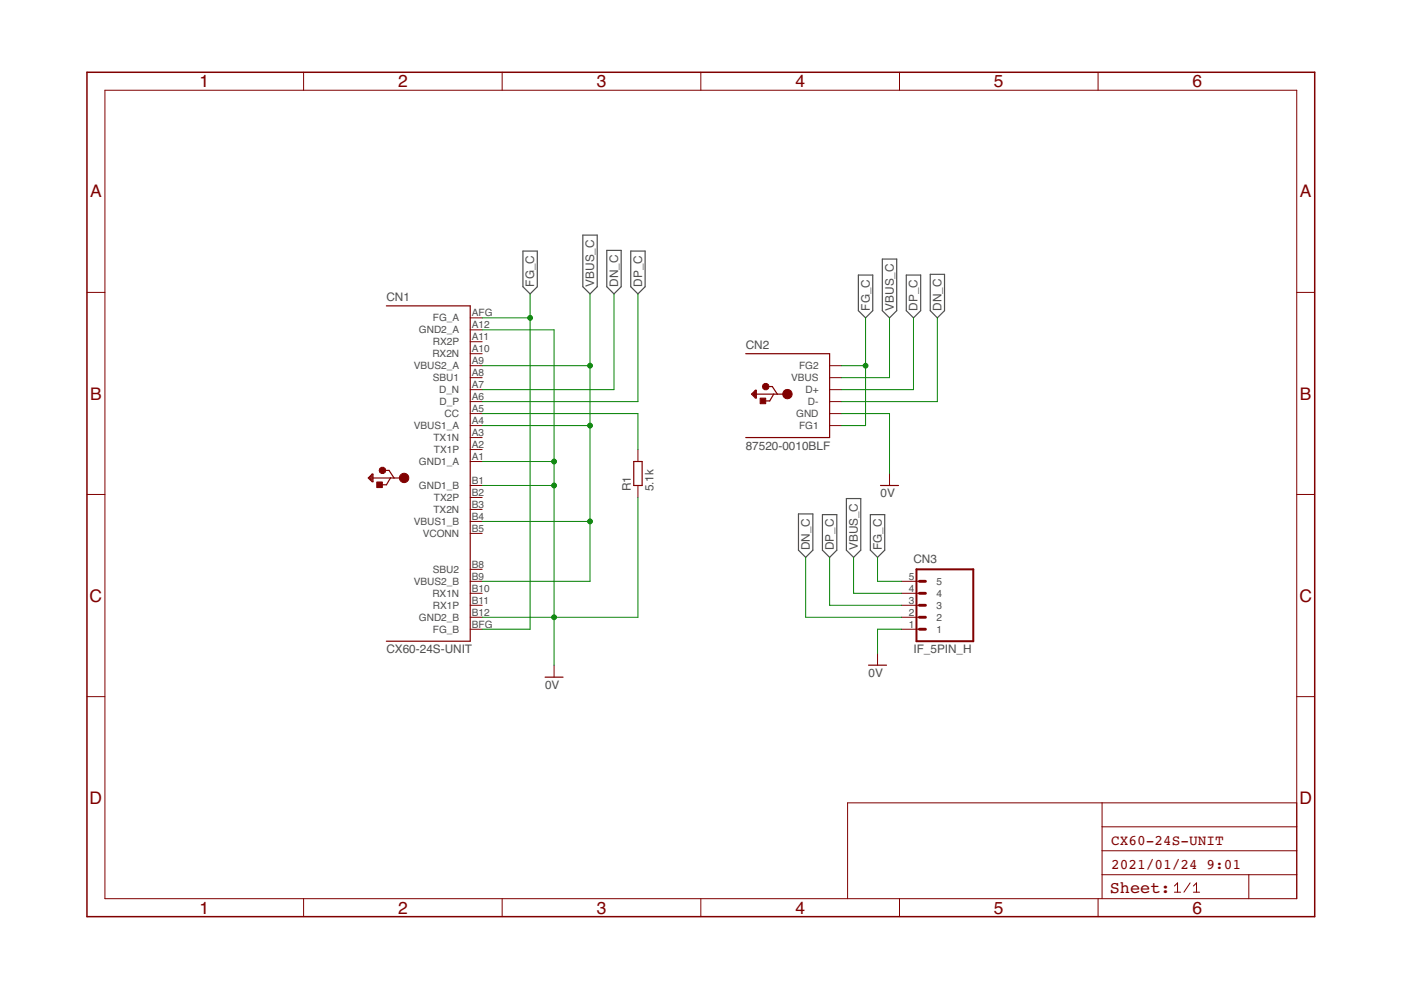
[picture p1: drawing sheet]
<?xml version="1.0" encoding="utf-8"?>
<!DOCTYPE eagle SYSTEM "eagle.dtd">
<eagle version="7.7.0">
<drawing>
<settings>
<setting alwaysvectorfont="no"/>
<setting verticaltext="up"/>
</settings>
<grid distance="0.1" unitdist="inch" unit="inch" style="lines" multiple="1" display="yes" altdistance="0.01" altunitdist="inch" altunit="inch"/>
<schematic xreflabel="%F%N/%S.%C%R" xrefpart="/%S.%C%R">
<libraries>
<library name="Generic">
<symbols>
<symbol name="A4L-LOC">
<wire x1="256.54" y1="3.81" x2="256.54" y2="8.89" width="0.1016" layer="94"/>
<wire x1="256.54" y1="8.89" x2="256.54" y2="13.97" width="0.1016" layer="94"/>
<wire x1="256.54" y1="13.97" x2="256.54" y2="19.05" width="0.1016" layer="94"/>
<wire x1="256.54" y1="19.05" x2="256.54" y2="24.13" width="0.1016" layer="94"/>
<wire x1="161.29" y1="3.81" x2="161.29" y2="24.13" width="0.1016" layer="94"/>
<wire x1="161.29" y1="24.13" x2="215.265" y2="24.13" width="0.1016" layer="94"/>
<wire x1="215.265" y1="24.13" x2="256.54" y2="24.13" width="0.1016" layer="94"/>
<wire x1="246.38" y1="3.81" x2="246.38" y2="8.89" width="0.1016" layer="94"/>
<wire x1="246.38" y1="8.89" x2="256.54" y2="8.89" width="0.1016" layer="94"/>
<wire x1="246.38" y1="8.89" x2="215.265" y2="8.89" width="0.1016" layer="94"/>
<wire x1="215.265" y1="8.89" x2="215.265" y2="3.81" width="0.1016" layer="94"/>
<wire x1="215.265" y1="8.89" x2="215.265" y2="13.97" width="0.1016" layer="94"/>
<wire x1="215.265" y1="13.97" x2="256.54" y2="13.97" width="0.1016" layer="94"/>
<wire x1="215.265" y1="13.97" x2="215.265" y2="19.05" width="0.1016" layer="94"/>
<wire x1="215.265" y1="19.05" x2="256.54" y2="19.05" width="0.1016" layer="94"/>
<wire x1="215.265" y1="19.05" x2="215.265" y2="24.13" width="0.1016" layer="94"/>
<text x="217.17" y="15.24" size="2.1844" layer="94" font="fixed">&gt;DRAWING_NAME</text>
<text x="217.17" y="10.16" size="2.1844" layer="94" font="fixed">&gt;LAST_DATE_TIME</text>
<text x="230.505" y="5.08" size="2.1844" layer="94" font="vector" ratio="9">&gt;SHEET</text>
<text x="216.916" y="4.953" size="2.54" layer="94" font="fixed">Sheet:</text>
<frame x1="0" y1="0" x2="260.35" y2="179.07" columns="6" rows="4" layer="94"/>
</symbol>
</symbols>
<devicesets>
<deviceset name="A4L-LOC" prefix="FRAME">
<gates>
<gate name="G$1" symbol="A4L-LOC" x="0" y="0"/>
</gates>
<devices>
<device name="">
<technologies>
<technology name=""/>
</technologies>
</device>
</devices>
</deviceset>
</devicesets>
</library>
<library name="Connectors">
<symbols>
<symbol name="USB_CON_MALE_C">
<wire x1="0" y1="35.56" x2="17.78" y2="35.56" width="0.254" layer="94"/>
<wire x1="17.78" y1="35.56" x2="17.78" y2="-35.56" width="0.254" layer="94"/>
<wire x1="3.76" y1="-0.94" x2="1.61" y2="-0.94" width="0.254" layer="94"/>
<wire x1="1.61" y1="-0.94" x2="0.86" y2="-0.94" width="0.254" layer="94"/>
<wire x1="-0.44" y1="0.66" x2="0.56" y2="0.66" width="0.254" layer="94"/>
<wire x1="-1.19" y1="-2.39" x2="0.01" y2="-2.39" width="0.254" layer="94"/>
<wire x1="0.01" y1="-2.39" x2="0.86" y2="-0.94" width="0.254" layer="94"/>
<wire x1="0.56" y1="0.66" x2="1.61" y2="-0.94" width="0.254" layer="94"/>
<wire x1="0.86" y1="-0.94" x2="-2.84" y2="-0.94" width="0.254" layer="94"/>
<wire x1="-2.84" y1="-0.94" x2="-2.84" y2="-1.74" width="0.254" layer="94"/>
<wire x1="-2.84" y1="-1.74" x2="-3.04" y2="-1.74" width="0.254" layer="94"/>
<wire x1="-3.04" y1="-1.74" x2="-3.84" y2="-0.94" width="0.254" layer="94"/>
<wire x1="-3.84" y1="-0.94" x2="-3.04" y2="-0.14" width="0.254" layer="94"/>
<wire x1="-3.04" y1="-1.54" x2="-3.04" y2="-0.14" width="0.254" layer="94"/>
<wire x1="-3.04" y1="-0.14" x2="-2.84" y2="-0.14" width="0.254" layer="94"/>
<wire x1="-2.84" y1="-0.14" x2="-2.84" y2="-0.94" width="0.254" layer="94"/>
<wire x1="-3.44" y1="-0.94" x2="-3.44" y2="-1.14" width="0.254" layer="94"/>
<wire x1="-3.44" y1="-1.14" x2="-3.24" y2="-1.34" width="0.254" layer="94"/>
<wire x1="-3.24" y1="-1.34" x2="-3.24" y2="-0.54" width="0.254" layer="94"/>
<wire x1="-3.24" y1="-0.54" x2="-3.64" y2="-0.94" width="0.254" layer="94"/>
<wire x1="0" y1="-35.56" x2="17.78" y2="-35.56" width="0.254" layer="94"/>
<circle x="3.76" y="-0.94" radius="0.5" width="1" layer="94"/>
<circle x="-0.84" y="0.66" radius="0.2" width="1" layer="94"/>
<text x="0" y="36.576" size="1.778" layer="95">&gt;NAME</text>
<text x="0" y="-38.1" size="1.778" layer="96">&gt;VALUE</text>
<rectangle x1="-2.04" y1="-2.99" x2="-0.84" y2="-1.79" layer="94"/>
<pin name="D_P" x="20.32" y="15.24" length="short" rot="R180"/>
<pin name="D_N" x="20.32" y="17.78" length="short" rot="R180"/>
<pin name="VBUS1_A" x="20.32" y="10.16" length="short" direction="pas" rot="R180"/>
<pin name="RX2N" x="20.32" y="25.4" length="short" direction="pas" rot="R180"/>
<pin name="FG_A" x="20.32" y="33.02" length="short" direction="pas" rot="R180"/>
<pin name="FG_B" x="20.32" y="-33.02" length="short" direction="pas" rot="R180"/>
<pin name="GND1_A" x="20.32" y="2.54" length="short" direction="pas" rot="R180"/>
<pin name="VBUS2_A" x="20.32" y="22.86" length="short" direction="pas" rot="R180"/>
<pin name="GND1_B" x="20.32" y="-2.54" length="short" direction="pas" rot="R180"/>
<pin name="VBUS1_B" x="20.32" y="-10.16" length="short" direction="pas" rot="R180"/>
<pin name="VBUS2_B" x="20.32" y="-22.86" length="short" direction="pas" rot="R180"/>
<pin name="GND2_B" x="20.32" y="-30.48" length="short" direction="pas" rot="R180"/>
<pin name="RX1P" x="20.32" y="-27.94" length="short" rot="R180"/>
<pin name="RX1N" x="20.32" y="-25.4" length="short" rot="R180"/>
<pin name="SBU2" x="20.32" y="-20.32" length="short" direction="pas" rot="R180"/>
<pin name="VCONN" x="20.32" y="-12.7" length="short" direction="pas" rot="R180"/>
<pin name="TX2N" x="20.32" y="-7.62" length="short" rot="R180"/>
<pin name="TX2P" x="20.32" y="-5.08" length="short" rot="R180"/>
<pin name="TX1P" x="20.32" y="5.08" length="short" rot="R180"/>
<pin name="TX1N" x="20.32" y="7.62" length="short" rot="R180"/>
<pin name="CC" x="20.32" y="12.7" length="short" direction="pas" rot="R180"/>
<pin name="SBU1" x="20.32" y="20.32" length="short" direction="pas" rot="R180"/>
<pin name="RX2P" x="20.32" y="27.94" length="short" rot="R180"/>
<pin name="GND2_A" x="20.32" y="30.48" length="short" rot="R180"/>
</symbol>
<symbol name="USB_CON_FEM_A">
<wire x1="0" y1="17.78" x2="17.78" y2="17.78" width="0.254" layer="94"/>
<wire x1="17.78" y1="17.78" x2="17.78" y2="0" width="0.254" layer="94"/>
<wire x1="8.84" y1="9.22" x2="6.69" y2="9.22" width="0.254" layer="94"/>
<wire x1="6.69" y1="9.22" x2="5.94" y2="9.22" width="0.254" layer="94"/>
<wire x1="4.64" y1="10.82" x2="5.64" y2="10.82" width="0.254" layer="94"/>
<wire x1="3.89" y1="7.77" x2="5.09" y2="7.77" width="0.254" layer="94"/>
<wire x1="5.09" y1="7.77" x2="5.94" y2="9.22" width="0.254" layer="94"/>
<wire x1="5.64" y1="10.82" x2="6.69" y2="9.22" width="0.254" layer="94"/>
<wire x1="5.94" y1="9.22" x2="2.24" y2="9.22" width="0.254" layer="94"/>
<wire x1="2.24" y1="9.22" x2="2.24" y2="8.42" width="0.254" layer="94"/>
<wire x1="2.24" y1="8.42" x2="2.04" y2="8.42" width="0.254" layer="94"/>
<wire x1="2.04" y1="8.42" x2="1.24" y2="9.22" width="0.254" layer="94"/>
<wire x1="1.24" y1="9.22" x2="2.04" y2="10.02" width="0.254" layer="94"/>
<wire x1="2.04" y1="8.62" x2="2.04" y2="10.02" width="0.254" layer="94"/>
<wire x1="2.04" y1="10.02" x2="2.24" y2="10.02" width="0.254" layer="94"/>
<wire x1="2.24" y1="10.02" x2="2.24" y2="9.22" width="0.254" layer="94"/>
<wire x1="1.64" y1="9.22" x2="1.64" y2="9.02" width="0.254" layer="94"/>
<wire x1="1.64" y1="9.02" x2="1.84" y2="8.82" width="0.254" layer="94"/>
<wire x1="1.84" y1="8.82" x2="1.84" y2="9.62" width="0.254" layer="94"/>
<wire x1="1.84" y1="9.62" x2="1.44" y2="9.22" width="0.254" layer="94"/>
<wire x1="0" y1="0" x2="17.78" y2="0" width="0.254" layer="94"/>
<circle x="8.84" y="9.22" radius="0.5" width="1" layer="94"/>
<circle x="4.24" y="10.82" radius="0.2" width="1" layer="94"/>
<text x="0" y="18.796" size="1.778" layer="95">&gt;NAME</text>
<text x="0" y="-2.54" size="1.778" layer="96">&gt;VALUE</text>
<rectangle x1="3.04" y1="7.17" x2="4.24" y2="8.37" layer="94"/>
<pin name="D+" x="20.32" y="10.16" visible="pin" length="short" rot="R180"/>
<pin name="D-" x="20.32" y="7.62" visible="pin" length="short" rot="R180"/>
<pin name="VBUS" x="20.32" y="12.7" visible="pin" length="short" direction="pas" rot="R180"/>
<pin name="GND" x="20.32" y="5.08" visible="pin" length="short" direction="pas" rot="R180"/>
<pin name="FG1" x="20.32" y="2.54" visible="pin" length="short" direction="pas" rot="R180"/>
<pin name="FG2" x="20.32" y="15.24" visible="pin" length="short" direction="pas" rot="R180"/>
</symbol>
<symbol name="IF_5PIN">
<wire x1="15.24" y1="-12.7" x2="3.175" y2="-12.7" width="0.4064" layer="94"/>
<wire x1="3.81" y1="-5.08" x2="5.08" y2="-5.08" width="0.6096" layer="94"/>
<wire x1="3.81" y1="0" x2="5.08" y2="0" width="0.6096" layer="94"/>
<wire x1="3.81" y1="-2.54" x2="5.08" y2="-2.54" width="0.6096" layer="94"/>
<wire x1="3.175" y1="2.54" x2="3.175" y2="-12.7" width="0.4064" layer="94"/>
<wire x1="15.24" y1="-12.7" x2="15.24" y2="2.54" width="0.4064" layer="94"/>
<wire x1="3.175" y1="2.54" x2="15.24" y2="2.54" width="0.4064" layer="94"/>
<text x="2.54" y="-15.24" size="1.778" layer="96">&gt;VALUE</text>
<pin name="2" x="0" y="-7.62" length="middle" direction="pas" swaplevel="1"/>
<pin name="3" x="0" y="-5.08" length="middle" direction="pas" swaplevel="1"/>
<pin name="1" x="0" y="-10.16" length="middle" direction="pas" swaplevel="1"/>
<text x="2.54" y="3.81" size="1.778" layer="95">&gt;NAME</text>
<pin name="4" x="0" y="-2.54" length="middle" direction="pas" swaplevel="1"/>
<pin name="5" x="0" y="0" length="middle" direction="pas" swaplevel="1"/>
<wire x1="3.81" y1="-7.62" x2="5.08" y2="-7.62" width="0.6096" layer="94"/>
<wire x1="3.81" y1="-10.16" x2="5.08" y2="-10.16" width="0.6096" layer="94"/>
</symbol>
</symbols>
<devicesets>
<deviceset name="CX60-24S-UNIT" prefix="CN">
<gates>
<gate name="G$1" symbol="USB_CON_MALE_C" x="0" y="0"/>
</gates>
<devices>
<device name="" package="CX60-24S-UNIT">
<connects>
<connect gate="G$1" pin="CC" pad="A5"/>
<connect gate="G$1" pin="D_N" pad="A7"/>
<connect gate="G$1" pin="D_P" pad="A6"/>
<connect gate="G$1" pin="FG_A" pad="AFG"/>
<connect gate="G$1" pin="FG_B" pad="BFG"/>
<connect gate="G$1" pin="GND1_A" pad="A1"/>
<connect gate="G$1" pin="GND1_B" pad="B1"/>
<connect gate="G$1" pin="GND2_A" pad="A12"/>
<connect gate="G$1" pin="GND2_B" pad="B12"/>
<connect gate="G$1" pin="RX1N" pad="B10"/>
<connect gate="G$1" pin="RX1P" pad="B11"/>
<connect gate="G$1" pin="RX2N" pad="A10"/>
<connect gate="G$1" pin="RX2P" pad="A11"/>
<connect gate="G$1" pin="SBU1" pad="A8"/>
<connect gate="G$1" pin="SBU2" pad="B8"/>
<connect gate="G$1" pin="TX1N" pad="A3"/>
<connect gate="G$1" pin="TX1P" pad="A2"/>
<connect gate="G$1" pin="TX2N" pad="B3"/>
<connect gate="G$1" pin="TX2P" pad="B2"/>
<connect gate="G$1" pin="VBUS1_A" pad="A4"/>
<connect gate="G$1" pin="VBUS1_B" pad="B4"/>
<connect gate="G$1" pin="VBUS2_A" pad="A9"/>
<connect gate="G$1" pin="VBUS2_B" pad="B9"/>
<connect gate="G$1" pin="VCONN" pad="B5"/>
</connects>
<technologies>
<technology name=""/>
</technologies>
</device>
</devices>
</deviceset>
<deviceset name="87520-0010BLF" prefix="CN">
<gates>
<gate name="G$1" symbol="USB_CON_FEM_A" x="0" y="0"/>
</gates>
<devices>
<device name="" package="87520-0010BLF">
<connects>
<connect gate="G$1" pin="D+" pad="D+"/>
<connect gate="G$1" pin="D-" pad="D-"/>
<connect gate="G$1" pin="FG1" pad="FG1"/>
<connect gate="G$1" pin="FG2" pad="FG2"/>
<connect gate="G$1" pin="GND" pad="GND"/>
<connect gate="G$1" pin="VBUS" pad="VBUS"/>
</connects>
<technologies>
<technology name=""/>
</technologies>
</device>
</devices>
</deviceset>
<deviceset name="IF_5PIN" prefix="CN">
<gates>
<gate name="G$1" symbol="IF_5PIN" x="0" y="0"/>
</gates>
<devices>
<device name="" package="DF65-5P-1.7V_DEV">
<connects>
<connect gate="G$1" pin="1" pad="1"/>
<connect gate="G$1" pin="2" pad="2"/>
<connect gate="G$1" pin="3" pad="3"/>
<connect gate="G$1" pin="4" pad="4"/>
<connect gate="G$1" pin="5" pad="5"/>
</connects>
<technologies>
<technology name=""/>
</technologies>
</device>
<device name="_H" package="HEADER_5PIN">
<connects>
<connect gate="G$1" pin="1" pad="1"/>
<connect gate="G$1" pin="2" pad="2"/>
<connect gate="G$1" pin="3" pad="3"/>
<connect gate="G$1" pin="4" pad="4"/>
<connect gate="G$1" pin="5" pad="5"/>
</connects>
<technologies>
<technology name=""/>
</technologies>
</device>
</devices>
</deviceset>
</devicesets>
</library>
<library name="Supply">
<symbols>
<symbol name="0V">
<wire x1="-1.905" y1="0" x2="1.905" y2="0" width="0.254" layer="94"/>
<text x="-1.905" y="-2.54" size="1.778" layer="96">&gt;VALUE</text>
<pin name="0V" x="0" y="2.54" visible="off" length="short" direction="sup" rot="R270"/>
</symbol>
</symbols>
<devicesets>
<deviceset name="0V" prefix="GND">
<gates>
<gate name="1" symbol="0V" x="0" y="0"/>
</gates>
<devices>
<device name="">
<technologies>
<technology name=""/>
</technologies>
</device>
</devices>
</deviceset>
</devicesets>
</library>
<library name="Parts">
<symbols>
<symbol name="RESISTOR">
<wire x1="2.54" y1="-0.889" x2="7.62" y2="-0.889" width="0.254" layer="94"/>
<wire x1="7.62" y1="0.889" x2="2.54" y2="0.889" width="0.254" layer="94"/>
<wire x1="7.62" y1="-0.889" x2="7.62" y2="0.889" width="0.254" layer="94"/>
<wire x1="2.54" y1="-0.889" x2="2.54" y2="0.889" width="0.254" layer="94"/>
<text x="1.27" y="1.4986" size="1.778" layer="95">&gt;NAME</text>
<text x="1.27" y="-3.302" size="1.778" layer="96">&gt;VALUE</text>
<pin name="2" x="10.16" y="0" visible="off" length="short" direction="pas" swaplevel="1" rot="R180"/>
<pin name="1" x="0" y="0" visible="off" length="short" direction="pas" swaplevel="1"/>
</symbol>
</symbols>
<devicesets>
<deviceset name="RESISTOR" prefix="R" uservalue="yes">
<gates>
<gate name="G$1" symbol="RESISTOR" x="0" y="0"/>
</gates>
<devices>
<device name="_0805_DEV" package="SMD_2012_DEV">
<connects>
<connect gate="G$1" pin="1" pad="1"/>
<connect gate="G$1" pin="2" pad="2"/>
</connects>
<technologies>
<technology name=""/>
</technologies>
</device>
<device name="_0603_DEV" package="SMD_1608_DEV">
<connects>
<connect gate="G$1" pin="1" pad="1"/>
<connect gate="G$1" pin="2" pad="2"/>
</connects>
<technologies>
<technology name=""/>
</technologies>
</device>
<device name="_600MIL" package="RESISTOR_0411_600MIL">
<connects>
<connect gate="G$1" pin="1" pad="1"/>
<connect gate="G$1" pin="2" pad="2"/>
</connects>
<technologies>
<technology name=""/>
</technologies>
</device>
<device name="_300MIL" package="RESISTOR_0207_300MIL">
<connects>
<connect gate="G$1" pin="1" pad="1"/>
<connect gate="G$1" pin="2" pad="2"/>
</connects>
<technologies>
<technology name=""/>
</technologies>
</device>
<device name="_200MIL" package="RESISTOR_0204_200MIL">
<connects>
<connect gate="G$1" pin="1" pad="1"/>
<connect gate="G$1" pin="2" pad="2"/>
</connects>
<technologies>
<technology name=""/>
</technologies>
</device>
<device name="_0805" package="C0805">
<connects>
<connect gate="G$1" pin="1" pad="1"/>
<connect gate="G$1" pin="2" pad="2"/>
</connects>
<technologies>
<technology name=""/>
</technologies>
</device>
<device name="_0603" package="R0603">
<connects>
<connect gate="G$1" pin="1" pad="1"/>
<connect gate="G$1" pin="2" pad="2"/>
</connects>
<technologies>
<technology name=""/>
</technologies>
</device>
<device name="_0402" package="R0402">
<connects>
<connect gate="G$1" pin="1" pad="1"/>
<connect gate="G$1" pin="2" pad="2"/>
</connects>
<technologies>
<technology name=""/>
</technologies>
</device>
</devices>
</deviceset>
</devicesets>
</library>
</libraries>
<attributes>
</attributes>
<variantdefs>
</variantdefs>
<classes>
<class number="0" name="default" width="0" drill="0">
</class>
</classes>
<parts>
<part name="FRAME1" library="Generic" deviceset="A4L-LOC" device=""/>
<part name="CN1" library="Connectors" deviceset="CX60-24S-UNIT" device=""/>
<part name="CN2" library="Connectors" deviceset="87520-0010BLF" device=""/>
<part name="GND1" library="Supply" deviceset="0V" device=""/>
<part name="GND2" library="Supply" deviceset="0V" device=""/>
<part name="CN3" library="Connectors" deviceset="IF_5PIN" device="_H"/>
<part name="GND3" library="Supply" deviceset="0V" device=""/>
<part name="R1" library="Parts" deviceset="RESISTOR" device="_0402" value="5.1k"/>
</parts>
<sheets>
<sheet>
<plain>
</plain>
<instances>
<instance part="FRAME1" gate="G$1" x="0" y="0"/>
<instance part="CN1" gate="G$1" x="63.5" y="93.98"/>
<instance part="CN2" gate="G$1" x="139.7" y="101.6"/>
<instance part="GND1" gate="1" x="170.18" y="91.44"/>
<instance part="GND2" gate="1" x="99.06" y="50.8"/>
<instance part="CN3" gate="G$1" x="172.72" y="71.12"/>
<instance part="GND3" gate="1" x="167.64" y="53.34"/>
<instance part="R1" gate="G$1" x="116.84" y="88.9" rot="R90"/>
</instances>
<busses>
</busses>
<nets>
<net name="0V" class="0">
<segment>
<pinref part="CN2" gate="G$1" pin="GND"/>
<pinref part="GND1" gate="1" pin="0V"/>
<wire x1="160.02" y1="106.68" x2="170.18" y2="106.68" width="0.1524" layer="91"/>
<wire x1="170.18" y1="106.68" x2="170.18" y2="93.98" width="0.1524" layer="91"/>
</segment>
<segment>
<pinref part="CN1" gate="G$1" pin="GND2_B"/>
<pinref part="GND2" gate="1" pin="0V"/>
<wire x1="83.82" y1="63.5" x2="99.06" y2="63.5" width="0.1524" layer="91"/>
<wire x1="99.06" y1="63.5" x2="99.06" y2="53.34" width="0.1524" layer="91"/>
<pinref part="CN1" gate="G$1" pin="GND1_B"/>
<wire x1="83.82" y1="91.44" x2="99.06" y2="91.44" width="0.1524" layer="91"/>
<wire x1="99.06" y1="91.44" x2="99.06" y2="63.5" width="0.1524" layer="91"/>
<junction x="99.06" y="63.5"/>
<pinref part="CN1" gate="G$1" pin="GND1_A"/>
<wire x1="83.82" y1="96.52" x2="99.06" y2="96.52" width="0.1524" layer="91"/>
<wire x1="99.06" y1="96.52" x2="99.06" y2="91.44" width="0.1524" layer="91"/>
<junction x="99.06" y="91.44"/>
<pinref part="CN1" gate="G$1" pin="GND2_A"/>
<wire x1="83.82" y1="124.46" x2="99.06" y2="124.46" width="0.1524" layer="91"/>
<wire x1="99.06" y1="124.46" x2="99.06" y2="96.52" width="0.1524" layer="91"/>
<junction x="99.06" y="96.52"/>
<pinref part="R1" gate="G$1" pin="1"/>
<wire x1="116.84" y1="88.9" x2="116.84" y2="63.5" width="0.1524" layer="91"/>
<wire x1="116.84" y1="63.5" x2="99.06" y2="63.5" width="0.1524" layer="91"/>
</segment>
<segment>
<pinref part="CN3" gate="G$1" pin="1"/>
<pinref part="GND3" gate="1" pin="0V"/>
<wire x1="172.72" y1="60.96" x2="167.64" y2="60.96" width="0.1524" layer="91"/>
<wire x1="167.64" y1="60.96" x2="167.64" y2="55.88" width="0.1524" layer="91"/>
</segment>
</net>
<net name="DP_C" class="0">
<segment>
<pinref part="CN2" gate="G$1" pin="D+"/>
<wire x1="160.02" y1="111.76" x2="175.26" y2="111.76" width="0.1524" layer="91"/>
<wire x1="175.26" y1="111.76" x2="175.26" y2="127" width="0.1524" layer="91"/>
<label x="175.26" y="127" size="1.778" layer="95" rot="R90" xref="yes"/>
</segment>
<segment>
<pinref part="CN1" gate="G$1" pin="D_P"/>
<wire x1="83.82" y1="109.22" x2="116.84" y2="109.22" width="0.1524" layer="91"/>
<wire x1="116.84" y1="109.22" x2="116.84" y2="132.08" width="0.1524" layer="91"/>
<label x="116.84" y="132.08" size="1.778" layer="95" rot="R90" xref="yes"/>
</segment>
<segment>
<pinref part="CN3" gate="G$1" pin="3"/>
<wire x1="172.72" y1="66.04" x2="157.48" y2="66.04" width="0.1524" layer="91"/>
<wire x1="157.48" y1="66.04" x2="157.48" y2="76.2" width="0.1524" layer="91"/>
<label x="157.48" y="76.2" size="1.778" layer="95" rot="R90" xref="yes"/>
</segment>
</net>
<net name="DN_C" class="0">
<segment>
<pinref part="CN1" gate="G$1" pin="D_N"/>
<wire x1="83.82" y1="111.76" x2="111.76" y2="111.76" width="0.1524" layer="91"/>
<wire x1="111.76" y1="111.76" x2="111.76" y2="132.08" width="0.1524" layer="91"/>
<label x="111.76" y="132.08" size="1.778" layer="95" rot="R90" xref="yes"/>
</segment>
<segment>
<pinref part="CN2" gate="G$1" pin="D-"/>
<wire x1="160.02" y1="109.22" x2="180.34" y2="109.22" width="0.1524" layer="91"/>
<wire x1="180.34" y1="109.22" x2="180.34" y2="127" width="0.1524" layer="91"/>
<label x="180.34" y="127" size="1.778" layer="95" rot="R90" xref="yes"/>
</segment>
<segment>
<pinref part="CN3" gate="G$1" pin="2"/>
<wire x1="172.72" y1="63.5" x2="152.4" y2="63.5" width="0.1524" layer="91"/>
<wire x1="152.4" y1="63.5" x2="152.4" y2="76.2" width="0.1524" layer="91"/>
<label x="152.4" y="76.2" size="1.778" layer="95" rot="R90" xref="yes"/>
</segment>
</net>
<net name="VBUS_C" class="0">
<segment>
<pinref part="CN2" gate="G$1" pin="VBUS"/>
<wire x1="160.02" y1="114.3" x2="170.18" y2="114.3" width="0.1524" layer="91"/>
<wire x1="170.18" y1="114.3" x2="170.18" y2="127" width="0.1524" layer="91"/>
<label x="170.18" y="127" size="1.778" layer="95" rot="R90" xref="yes"/>
</segment>
<segment>
<pinref part="CN1" gate="G$1" pin="VBUS2_B"/>
<wire x1="83.82" y1="71.12" x2="106.68" y2="71.12" width="0.1524" layer="91"/>
<wire x1="106.68" y1="71.12" x2="106.68" y2="83.82" width="0.1524" layer="91"/>
<label x="106.68" y="132.08" size="1.778" layer="95" rot="R90" xref="yes"/>
<pinref part="CN1" gate="G$1" pin="VBUS1_B"/>
<wire x1="106.68" y1="83.82" x2="106.68" y2="104.14" width="0.1524" layer="91"/>
<wire x1="106.68" y1="104.14" x2="106.68" y2="116.84" width="0.1524" layer="91"/>
<wire x1="106.68" y1="116.84" x2="106.68" y2="132.08" width="0.1524" layer="91"/>
<wire x1="83.82" y1="83.82" x2="106.68" y2="83.82" width="0.1524" layer="91"/>
<junction x="106.68" y="83.82"/>
<pinref part="CN1" gate="G$1" pin="VBUS2_A"/>
<wire x1="83.82" y1="116.84" x2="106.68" y2="116.84" width="0.1524" layer="91"/>
<junction x="106.68" y="116.84"/>
<pinref part="CN1" gate="G$1" pin="VBUS1_A"/>
<wire x1="83.82" y1="104.14" x2="106.68" y2="104.14" width="0.1524" layer="91"/>
<junction x="106.68" y="104.14"/>
</segment>
<segment>
<pinref part="CN3" gate="G$1" pin="4"/>
<wire x1="172.72" y1="68.58" x2="162.56" y2="68.58" width="0.1524" layer="91"/>
<wire x1="162.56" y1="68.58" x2="162.56" y2="76.2" width="0.1524" layer="91"/>
<label x="162.56" y="76.2" size="1.778" layer="95" rot="R90" xref="yes"/>
</segment>
</net>
<net name="FG_C" class="0">
<segment>
<pinref part="CN1" gate="G$1" pin="FG_A"/>
<wire x1="83.82" y1="127" x2="93.98" y2="127" width="0.1524" layer="91"/>
<wire x1="93.98" y1="127" x2="93.98" y2="132.08" width="0.1524" layer="91"/>
<label x="93.98" y="132.08" size="1.778" layer="95" rot="R90" xref="yes"/>
<pinref part="CN1" gate="G$1" pin="FG_B"/>
<wire x1="83.82" y1="60.96" x2="93.98" y2="60.96" width="0.1524" layer="91"/>
<wire x1="93.98" y1="60.96" x2="93.98" y2="127" width="0.1524" layer="91"/>
<junction x="93.98" y="127"/>
</segment>
<segment>
<pinref part="CN2" gate="G$1" pin="FG2"/>
<wire x1="160.02" y1="116.84" x2="165.1" y2="116.84" width="0.1524" layer="91"/>
<wire x1="165.1" y1="116.84" x2="165.1" y2="127" width="0.1524" layer="91"/>
<pinref part="CN2" gate="G$1" pin="FG1"/>
<wire x1="160.02" y1="104.14" x2="165.1" y2="104.14" width="0.1524" layer="91"/>
<wire x1="165.1" y1="104.14" x2="165.1" y2="116.84" width="0.1524" layer="91"/>
<junction x="165.1" y="116.84"/>
<label x="165.1" y="127" size="1.778" layer="95" rot="R90" xref="yes"/>
</segment>
<segment>
<pinref part="CN3" gate="G$1" pin="5"/>
<wire x1="172.72" y1="71.12" x2="167.64" y2="71.12" width="0.1524" layer="91"/>
<wire x1="167.64" y1="71.12" x2="167.64" y2="76.2" width="0.1524" layer="91"/>
<label x="167.64" y="76.2" size="1.778" layer="95" rot="R90" xref="yes"/>
</segment>
</net>
<net name="N$3" class="0">
<segment>
<pinref part="CN1" gate="G$1" pin="CC"/>
<wire x1="83.82" y1="106.68" x2="116.84" y2="106.68" width="0.1524" layer="91"/>
<wire x1="116.84" y1="106.68" x2="116.84" y2="99.06" width="0.1524" layer="91"/>
<pinref part="R1" gate="G$1" pin="2"/>
</segment>
</net>
</nets>
</sheet>
</sheets>
</schematic>
</drawing>
</eagle>
